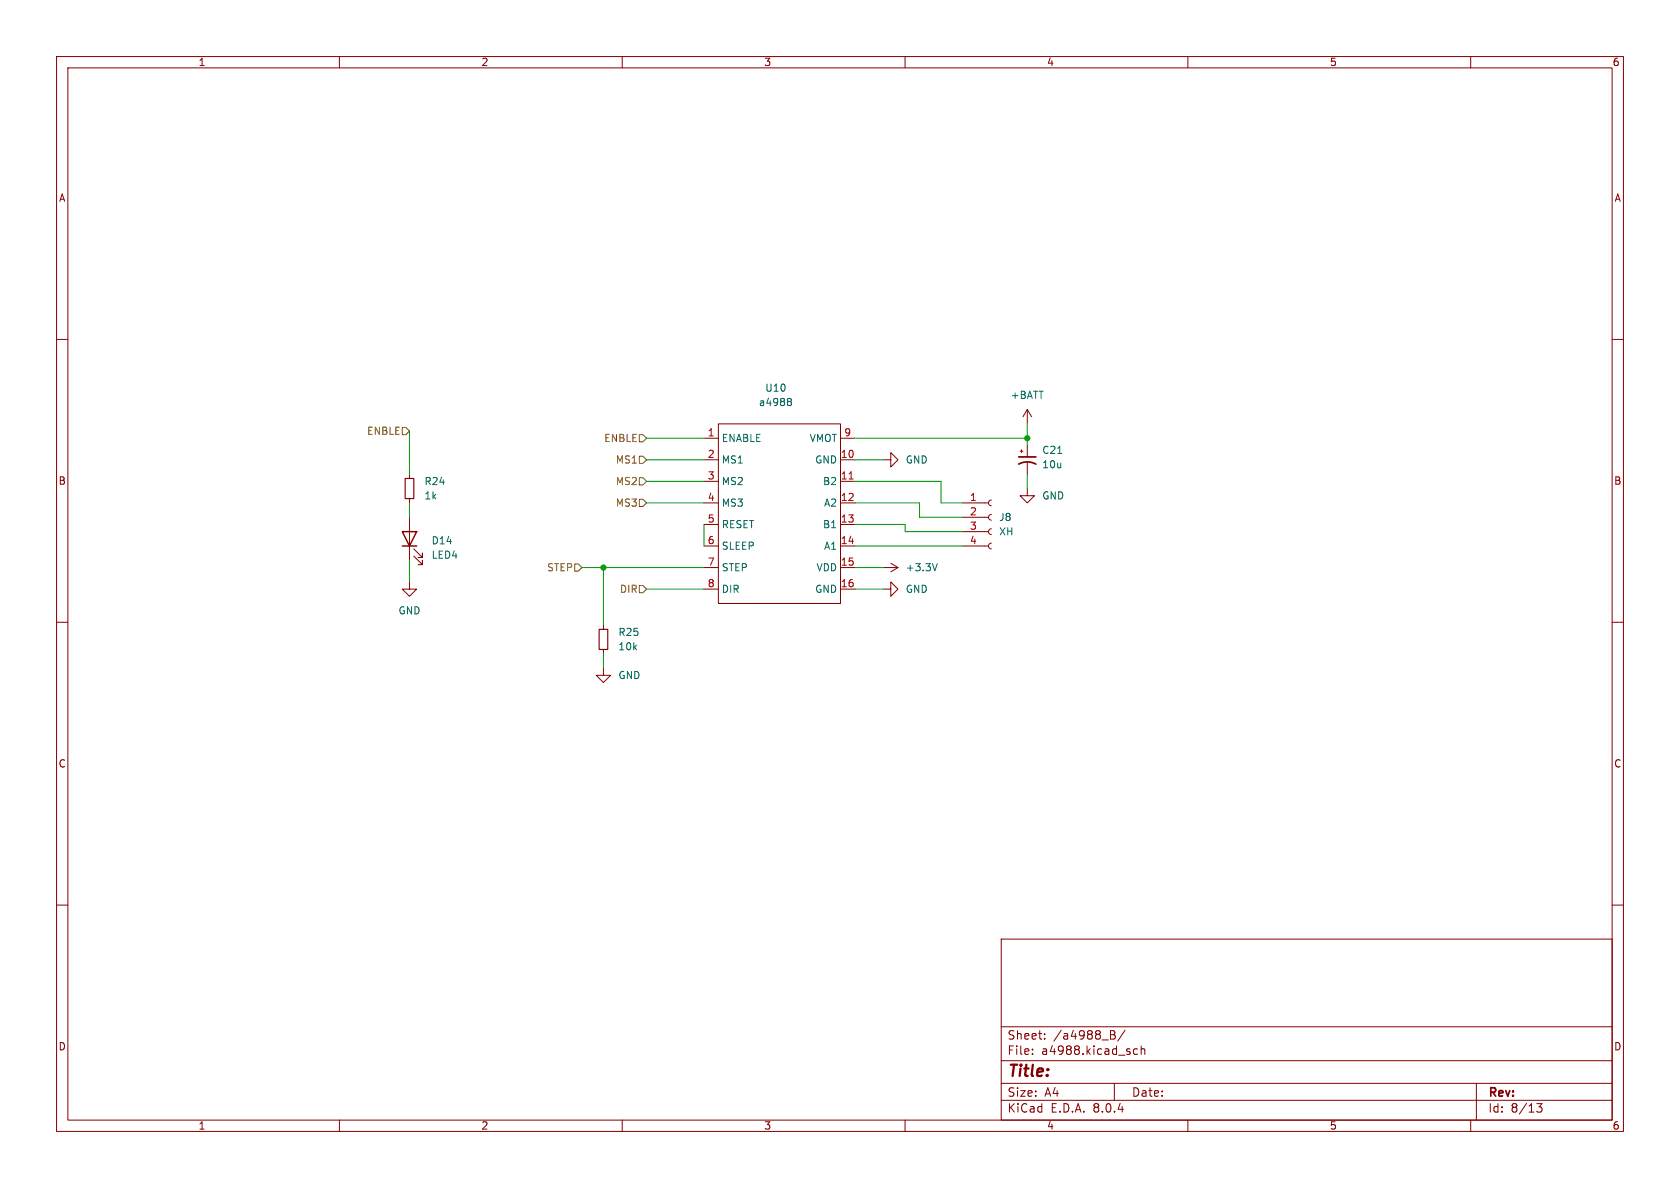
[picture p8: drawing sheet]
<svg xmlns="http://www.w3.org/2000/svg" width="297mm" height="210mm" viewBox="0 0 297 210" stroke-linecap="round" stroke-linejoin="round" font-family="sans-serif">
<g fill="none" stroke="#840000" stroke-width=".18">
<path d="M10 10h277v190h-277zM12 12h273v186h-273zM60 10v2M110 10v2M160 10v2M210 10v2M260 10v2M10 60h2M285 60h2M124.5 77.5h2.5M127 74.9h21.6v31.8h-21.6zM148.6 77.5h2.5"/>
<path d="M180.3 79.8h.5M180.6 79.5v.5M181.6 72.4v2.5M181.6 78.7v2.1M181.6 72.4l-.8 1.3M181.6 72.4l.8 1.3M72.4 83.8v.8M72.4 88.1v.8M72.4 91.4v7.7M73.2 98.3l1.5 1.5v-.7v.7h-.8M73.2 97l1.5 1.6v-.8v.8h-.8M124.5 96.5h2.5"/>
<path d="M124.5 88.9h2.5M124.5 81.3h2.5M124.5 85.1h2.5M124.5 92.7h2.5M148.6 96.5h2.5M148.6 88.9h2.5M148.6 81.3h2.5M148.6 85.1h2.5M148.6 92.7h2.5M156.2 81.3h1.3v-1.3l1.2 1.3-1.2 1.3v-1.3M157.5 99.6l1.2 .7M170.2 96.5h4.6"/>
<path d="M170.2 94h4.6M170.2 91.4h4.6M170.2 88.9h4.6M175.3 96l-.4 .2-.1 .3 .1 .4 .4 .1M175.3 93.5l-.4 .1-.1 .4 .1 .3 .4 .2M175.3 90.9l-.4 .2-.1 .3 .1 .4 .4 .1M175.3 88.4l-.4 .1-.1 .4 .1 .4 .4 .1M181.6 86.4v1.2h1.3l-1.3 1.3-1.3-1.3h1.3M181.6 81.8v2M10 110h2M72.4 102.9v1.2h1.3l-1.3 1.3-1.3-1.3h1.3M106.7 118.1v1.3h1.2l-1.2 1.3-1.3-1.3h1.3"/>
<path d="M106.7 110.5v.8M106.7 114.8v.8M124.5 100.3h2.5M124.5 104.1h2.5M148.6 100.3h2.5M148.6 104.1h2.5M156.2 104.1h1.3v-1.2l1.2 1.2-1.2 1.3v-1.3M156.2 100.3h2.5M158.7 100.3l-1.2 .8M285 110h2M10 160h2M285 160h2"/>
<path d="M177 166h108v32h-108zM60 198v2M110 198v2M160 198v2M177 194.5h108M177 191.5h108M177 187.5h108M177 181.5h108M182.5 186.3v.1M182.5 185.5v.1M184.7 183.6v.1M184.7 182.8v.1"/>
<path d="M196.3 182.2h.5l.2 .1 .1 .3-.3 .3M196.3 182.9h.5M196.8 182.9a.4 .4 0 0 1 .4 .4 .4 .4 0 0 1-.3 .4h-.6M197 191.5v3M198.9 182.1l-1.3 2M201.1 185.5l-.4-.1-.3 .3v.4l.1 .2h.6M201.7 185.5l.3-.1 .3 .1 .1 .9M201.7 184.9v1.5M210 198v2M260 198v2M261 191.5v6.5M271.7 195.1h.9l-.5 .6 .4 .1v.7l-.2 .1-.6-.1"/>
</g>
<path d="M71.6 84.6h1.6v3.5h-1.6zM105.9 111.3h1.5v3.5h-1.5z" fill="none" stroke="#840000" stroke-width=".2"/>
<path d="M180.1 82a3.2 3.2 0 0 1 3 0M180.1 80.8h3" fill="none" stroke="#840000" stroke-width=".3"/>
<path d="M139.4 70.4h.3l.2 .3-.2 .3M139.4 71h.3M139.7 71l.2 .2v.3l-.1 .1-.4 .1M165.7 99.6l-.4 1.3M187 80.2h.7" fill="none" stroke="#006464" stroke-width=".18"/>
<path d="M71.1 94h2.6l-1.3 2.5zM71.1 96.5h2.6" fill="none" stroke="#840000" stroke-width=".25"/>
<path d="M150.1 84.7h.7" fill="none" stroke="#a90000" stroke-width=".18"/>
<path d="M71.1 75.6h.7l.6 .6-.6 .6h-.7zM113 76.8h.7l.6 .7-.6 .6h-.7zM101.6 99.7h.6l.7 .6-.7 .7h-.6zM113 80.6h.7l.6 .7-.6 .6h-.7zM113 88.3h.7l.6 .6-.6 .6h-.7zM113 84.5h.7l.6 .6-.6 .6h-.7zM113 103.5h.7l.6 .6-.6 .7h-.7z" fill="none" stroke="#725600" stroke-width=".18"/>
<g fill="none" stroke="#009600" stroke-width=".18">
<path d="M72.4 76.2v7.6M114.3 77.5h10.2M151.1 77.5h30.5M181.6 74.9v3.8M72.4 88.9v2.5M72.4 99.1v3.8M114.3 85.1h10.2M114.3 88.9h10.2M114.3 81.3h10.2M124.5 92.7v3.8M151.1 85.1h15.3v3.8h3.8M151.1 88.9h11.5v2.5h7.6"/>
<path d="M151.1 81.3h5.1M151.1 92.7h8.9v1.3h10.2M151.1 96.5h19.1M181.6 83.8v2.6M102.9 100.3h21.6M106.7 100.3v10.2M106.7 115.6v2.5M114.3 104.1h10.2M151.1 100.3h5.1M151.1 104.1h5.1"/>
</g>
<g fill="#009600" stroke="#009600" stroke-width=".18">
<circle cx="181.6" cy="77.5" r=".46"/>
<circle cx="106.7" cy="100.3" r=".46"/>
</g>
<text font-size="2.8" fill="#840000" x="178" y="190.9">Title:</text>
<g font-size="2.1" fill="#840000">
<text x="178" y="184">Sheet:</text>
<text x="186.2" y="184">/a4988_B/</text>
<text x="178" y="186.7">File:</text>
<text x="184.1" y="186.7">a4988.kicad_sch</text>
<text x="178" y="196.9">KiCad</text>
<text x="178" y="194.1">Size:</text>
<text x="184.7" y="194.1">A4</text>
<text x="185.7" y="196.9">E.D.A.</text>
<text x="193.3" y="196.9">8.0.4</text>
<text x="200" y="194.1">Date:</text>
<text x="263" y="194.3">Rev:</text>
<text x="263" y="196.9">Id:</text>
<text x="267.1" y="196.9">8/13</text>
</g>
<g font-size="1.8" fill="#840000">
<text x="35" y="11.9">1</text>
<text x="85" y="11.9">2</text>
<text x="135" y="11.9">3</text>
<text x="185" y="11.9">4</text>
<text x="235" y="11.9">5</text>
<text x="285" y="11.9">6</text>
<text x="10.3" y="35.9">A</text>
<text x="285.3" y="35.9">A</text>
<text x="10.3" y="85.9">B</text>
<text x="285.3" y="85.9">B</text>
<text x="10.3" y="135.9">C</text>
<text x="285.3" y="135.9">C</text>
<text x="10.3" y="185.9">D</text>
<text x="285.3" y="185.9">D</text>
<text x="35" y="199.9">1</text>
<text x="85" y="199.9">2</text>
<text x="135" y="199.9">3</text>
<text x="185" y="199.9">4</text>
<text x="235" y="199.9">5</text>
<text x="285" y="199.9">6</text>
</g>
<g font-size="1.8" fill="#006464">
<text x="134.1" y="72">a4988</text>
<text x="135.2" y="69.4">U10</text>
<text x="178.6" y="70.7">+BATT</text>
<text x="127.5" y="78.3">ENABLE</text>
<text x="127.5" y="82.1">MS1</text>
<text x="143" y="78.3">VMOT</text>
<text x="144" y="82.1">GND</text>
<text x="160" y="82.1">GND</text>
<text x="184.2" y="80.4">C21</text>
<text x="184.2" y="83">10u</text>
<text x="74.9" y="86">R24</text>
<text x="74.9" y="88.5">1k</text>
<text x="127.5" y="86">MS2</text>
<text x="127.5" y="89.8">MS3</text>
<text x="145.4" y="86">B2</text>
<text x="145.6" y="89.8">A2</text>
<text x="184.2" y="88.5">GND</text>
<text x="127.5" y="93.6">RESET</text>
<text x="145.4" y="93.6">B1</text>
<text x="176.5" y="92.3">J8</text>
<text x="176.5" y="94.8">XH</text>
<text x="76.2" y="96.4">D14</text>
<text x="76.2" y="99">LED4</text>
<text x="127.5" y="97.4">SLEEP</text>
<text x="127.5" y="101.2">STEP</text>
<text x="144.3" y="101.2">VDD</text>
<text x="145.6" y="97.4">A1</text>
<text x="160" y="101.2">+3.3V</text>
<text x="127.5" y="105">DIR</text>
<text x="144" y="105">GND</text>
<text x="160" y="105">GND</text>
<text x="70.4" y="108.8">GND</text>
<text x="109.2" y="112.6">R25</text>
<text x="109.2" y="115.2">10k</text>
<text x="109.2" y="120.2">GND</text>
</g>
<g font-size="1.8" fill="#725600">
<text x="64.8" y="77.1">ENBLE</text>
<text x="106.7" y="78.3">ENBLE</text>
<text x="108.8" y="82.1">MS1</text>
<text x="108.8" y="89.8">MS3</text>
<text x="108.8" y="86">MS2</text>
<text x="96.6" y="101.2">STEP</text>
<text x="109.5" y="105">DIR</text>
</g>
<g font-size="1.8" fill="#a90000">
<text x="125" y="77.2">1</text>
<text x="149.2" y="77.2">9</text>
<text x="125" y="81">2</text>
<text x="148.5" y="81">10</text>
<text x="125" y="84.8">3</text>
<text x="125" y="88.6">4</text>
<text x="148.5" y="84.8">11</text>
<text x="148.5" y="88.6">12</text>
<text x="171.4" y="88.6">1</text>
<text x="125" y="92.5">5</text>
<text x="148.5" y="92.5">13</text>
<text x="171.4" y="91.2">2</text>
<text x="171.4" y="93.7">3</text>
<text x="125" y="96.3">6</text>
<text x="125" y="100.1">7</text>
<text x="148.5" y="96.3">14</text>
<text x="148.5" y="100.1">15</text>
<text x="171.4" y="96.3">4</text>
<text x="125" y="103.9">8</text>
<text x="148.5" y="103.9">16</text>
</g>
</svg>
